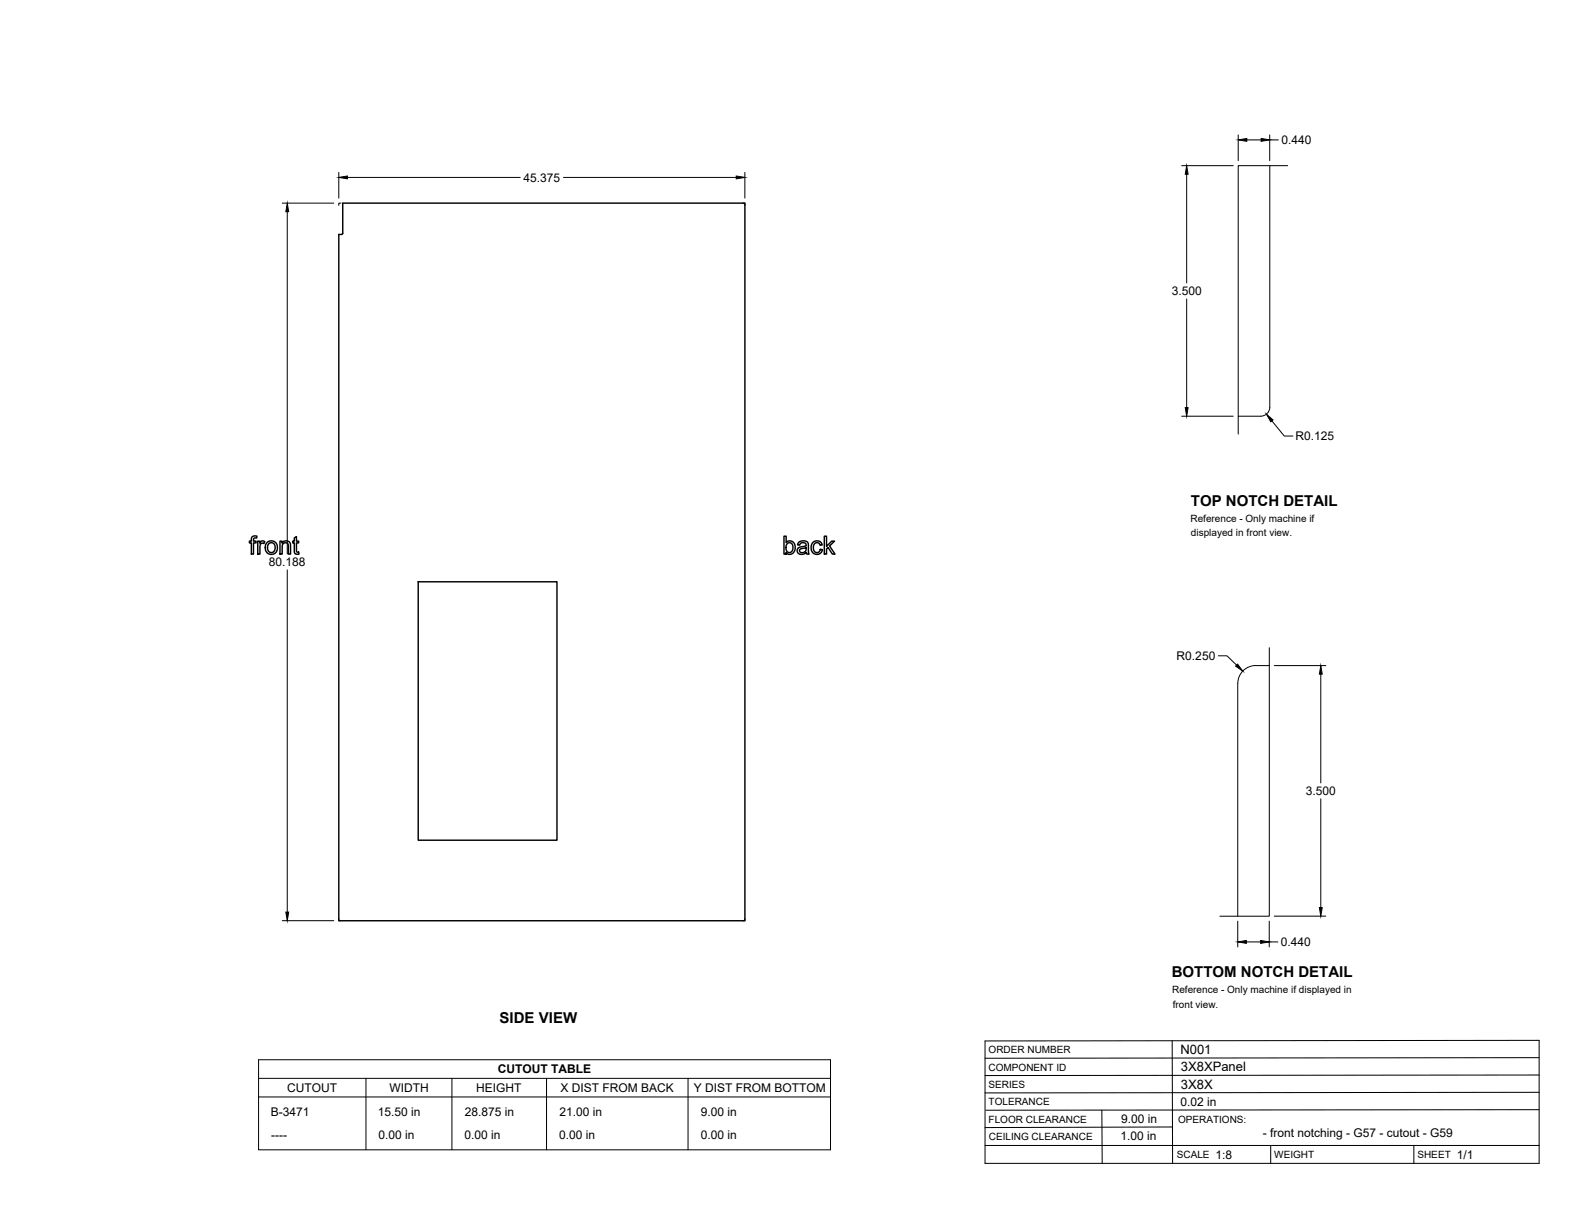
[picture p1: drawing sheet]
<svg xmlns="http://www.w3.org/2000/svg" width="559mm" height="432mm" viewBox="0 0 559 432" stroke-linecap="round" stroke-linejoin="round" font-family="sans-serif">
<!-- layer: Visible -->
<g fill="none" stroke="#000" stroke-width=".51">
<path d="M121.2 83.2l.4-.4v-10.7h142.7v254.6h-144.1v-243.5h1M89.5 190.5l.6-.3h1.1l-.1 .7a.73 .73 0 0 0-.8 0 .73 .73 0 0 0-.4 .7v.4h.9v.6h-.9v4h-.7v-4h-.7v-.6h.7zM91.4 192h.7v.7a1.12 1.12 0 0 1 1.8-.5l-.2 .7-.4-.2a1.07 1.07 0 0 0-1.1 1.5v2.4h-.8zM94.8 192.4a2.3 2.3 0 0 1 3.6 1.9 2.3 2.3 0 0 1-3.5 1.9 2.82 2.82 0 0 1-.1-3.8zM95.3 193l.5-.4h.7l1 .8 .1 1.3-.7 1.2-1 .1-.8-.6-.2-1.3zM99.3 192h.7v.7a1.65 1.65 0 0 1 2-.8 1.65 1.65 0 0 1 1.1 1.9v2.8h-.8l-.1-3.6-.6-.4-.9 .1-.6 .9v3h-.8zM104.4 190.9l.8-.5v1.6h.8v.6h-.8v2.8l.1 .5h.7l.1 .7h-.9a.98 .98 0 0 1-.8-1.3v-2.7h-.6v-.6h.6zM278.2 190.2h.7v2.3a1.99 1.99 0 0 1 2.5-.2 1.99 1.99 0 0 1 .7 2.4l-.3 .9a1.72 1.72 0 0 1-2.9 .4v.6h-.7zM279.2 193l.9-.5 .9 .5 .3 .9-.2 1.4a1.19 1.19 0 0 1-1.4 .7 1.19 1.19 0 0 1-.8-1.4zM283.4 192.4l1.9-.5 1.2 .5 .6 4.2h-.9l-.1-.6a1.75 1.75 0 0 1-2 .8 1.75 1.75 0 0 1-1.2-1.7l.7-.9 1.6-.3a.7 .7 0 0 0 .8-.8 .7 .7 0 0 0-1-.5l-.9 .1-.4 .7-.7-.1zM283.9 194.8l1.3-.3a.43 .43 0 0 1 .6-.2 .43 .43 0 0 1 .2 .6 1.2 1.2 0 0 1-1 1.2 1.2 1.2 0 0 1-1.3-.9zM288.3 192.5a1.96 1.96 0 0 1 3.4 .9l-.7 .1a1.29 1.29 0 0 0-1.8-.8 1.29 1.29 0 0 0-.6 1.8l.2 .9 .5 .6a1.16 1.16 0 0 0 1.7-1.1l.8 .1-.4 .9a2.18 2.18 0 0 1-2.8 .4 2.18 2.18 0 0 1-.7-2.8z"/>
<path d="M292.5 190.2h.7v3.7l1.9-1.9h1l-1.8 1.7 2 2.9h-1l-1.5-2.4-.6 .6v1.8h-.7zM148.4 206.4h49.2v91.7h-49.2z"/>
</g>
<!-- layer: Reference -->
<path d="M450.5 58.8v85.7a3.2 3.2 0 0 1-3.2 3.2h-8M456.9 58.8h-17.6v95.2M121 72.1h-.8v.8M263.5 72.1h.8v.8M450.3 236.2a12.8 12.8 0 0 0-7.7 .6 6.4 6.4 0 0 0-3.4 5.7l-.1 82.6M450.3 229.8v95.3h-17.5M120.2 325.9v.8h.8M264.3 325.9v.8h-.8" fill="none" stroke="#000" stroke-width=".35"/>
<!-- layer: Titleblock -->
<path d="M349.5 369.3l196.6-.2v43.7h-196.6zM415.9 369.3l.1 43.5M546.1 375.3l-196.6 .2M390.9 393.9l.2 18.9M416 399.9l-66.5 .2M546.1 393.7l-196.3 .2M546.1 387.6l-196.6 .2M546.1 381.4l-196.6 .2M349.5 406.4h196.6M450.8 406.4v6.4M501.6 406.4v6.4" fill="none" stroke="#000" stroke-width=".36"/>
<!-- layer: Custom Tables -->
<path d="M91.7 376h203v32h-203zM91.7 382.6h203M91.7 389.2h203M129.8 382.6v25.4M160.3 382.6v25.4M193.9 382.6v25.4M244.1 382.6v25.4" fill="none" stroke="#000" stroke-width=".35"/>
<!-- layer: FD_Dimensions -->
<g fill="none" stroke="#000" stroke-width=".35">
<path d="M419.2 58.8h18.3M439.3 47.9v9.1M442.4 49.6h5M450.5 47.9v9.1M450.5 49.6h3M100.1 72.1h18.3M101.9 75.1v121.5M120.2 61.2v9.1M123.3 62.9h61.3M199.9 62.9h61.3M264.3 61.2v9.1M421 61.8v38.6"/>
<path d="M421 106.1v38.5M419.2 147.7h18.3M451.3 149.3l4.4 5.4h3M101.9 202.2v121.4M432.3 232.7h3l3.4 3.3M452.1 236.2h18.3M468.6 239.2v38.6M468.6 283.4v38.6M100.1 326.7h18.3M439.1 326.8v9.2M442.2 334.2h5.1M450.3 326.8v9.2"/>
<path d="M450.3 334.2h3.1M452.1 325.1h18.3"/>
</g>
<g fill="#000" stroke="#000" stroke-width=".35">
<path d="M439.3 49.6l3.1-.5v1zM447.4 49.1l3.1 .5-3.1 .5zM101.9 72.1l.5 3h-1zM120.2 62.9l3.1-.5v1.1zM261.2 62.4l3.1 .5-3.1 .6zM421 58.8l.5 3h-1zM420.5 144.6h1l-.5 3.1zM449.3 147l2.4 2-.8 .6zM439.1 235.6l1.8 2.5-2.5-1.8zM468.6 236.2l.5 3h-1zM101.4 323.6h1l-.5 3.1zM439.1 334.2l3.1-.5v1z"/>
<path d="M447.3 333.7l3 .5-3 .5zM468.1 322h1l-.5 3.1z"/>
</g>
<g font-size="5.3">
<text x="422.6" y="179.5">TOP NOTCH DETAIL</text>
<text x="415.8" y="346.8">BOTTOM NOTCH DETAIL</text>
<text x="177.3" y="363.1">SIDE VIEW</text>
</g>
<g font-size="4.6">
<text x="418.8" y="373.8">N001</text>
<text x="419" y="380.1">3X8XPanel</text>
<text x="419" y="386.2">3X8X</text>
</g>
<g font-size="4.3">
<text x="454.6" y="51.1">0.440</text>
<text x="185.8" y="64.4">45.375</text>
<text x="415.7" y="104.7">3.500</text>
<text x="459.6" y="156.2">R0.125</text>
<text x="95.4" y="200.9">80.188</text>
<text x="417.5" y="234.2">R0.250</text>
<text x="463.3" y="282.1">3.500</text>
<text x="454.5" y="335.7">0.440</text>
<text x="176.6" y="380.8">CUTOUT TABLE</text>
<text x="101.9" y="387.4">CUTOUT</text>
<text x="138.2" y="387.4">WIDTH</text>
<text x="169" y="387.4">HEIGHT</text>
<text x="198.9" y="387.4">X DIST FROM BACK</text>
<text x="246.1" y="387.4">Y DIST FROM BOTTOM</text>
<text x="418.8" y="392.4">0.02 in</text>
<text x="96.1" y="396.1">B-3471</text>
<text x="134.1" y="396.1">15.50 in</text>
<text x="164.9" y="396.1">28.875 in</text>
<text x="198.5" y="396.1">21.00 in</text>
<text x="248.7" y="396.1">9.00 in</text>
<text x="397.8" y="398.3">9.00 in</text>
<text x="96.2" y="404">----</text>
<text x="134.3" y="404">0.00 in</text>
<text x="164.8" y="404">0.00 in</text>
<text x="198.4" y="404">0.00 in</text>
<text x="248.6" y="404">0.00 in</text>
<text x="397.5" y="404.3">1.00 in</text>
<text x="448.1" y="403.3">- front notching - G57 - cutout - G59</text>
<text x="431.3" y="411.1">1:8</text>
<text x="516.9" y="411.1">1/1</text>
</g>
<g font-size="3.5">
<text x="422.4" y="185">Reference - Only machine if</text>
<text x="422.6" y="190.2">displayed in front view.</text>
<text x="415.9" y="352.4">Reference - Only machine if displayed in</text>
<text x="416.1" y="357.5">front view.</text>
<text x="350.8" y="373.6">ORDER NUMBER</text>
<text x="350.8" y="379.9">COMPONENT ID</text>
<text x="350.8" y="386.1">SERIES</text>
<text x="350.8" y="392.2">TOLERANCE</text>
<text x="350.8" y="398.4">FLOOR CLEARANCE</text>
<text x="418" y="398.4">OPERATIONS:</text>
<text x="350.8" y="404.4">CEILING CLEARANCE</text>
<text x="417.5" y="410.9">SCALE</text>
<text x="452.1" y="410.9">WEIGHT</text>
<text x="502.9" y="410.9">SHEET</text>
</g>
</svg>
